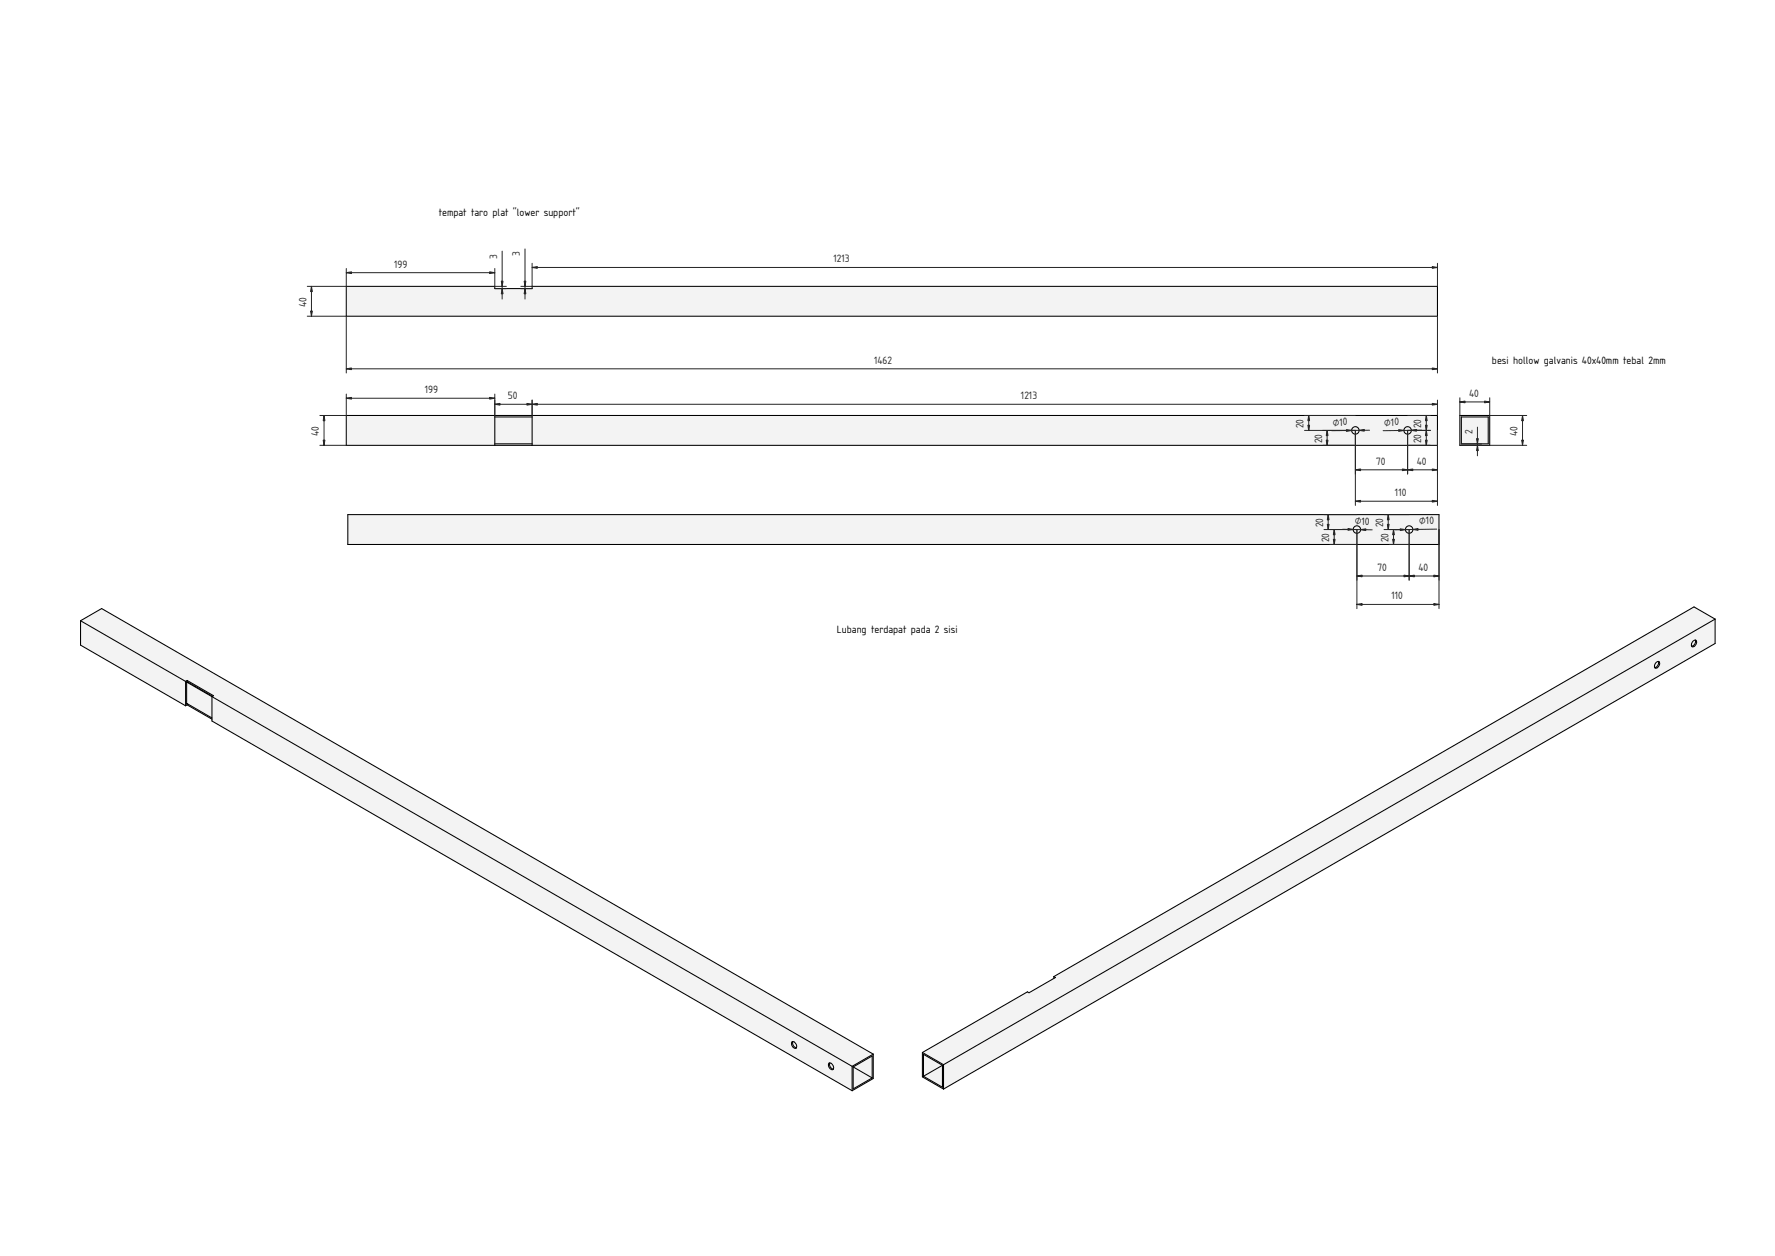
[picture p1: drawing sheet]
<svg xmlns="http://www.w3.org/2000/svg" width="1189mm" height="841mm" viewBox="0 0 1189 841" stroke-linecap="round" stroke-linejoin="round" font-family="sans-serif">
<g fill="#f1f3f5">
<path d="M232 278h731v20h-731z" fill-rule="evenodd"/>
<path d="M356 278h607v20h-607z" fill-rule="evenodd"/>
<path d="M232 278h99v20h-99z" fill-rule="evenodd"/>
<path d="M331 279h25v18h-25z" fill-rule="evenodd"/>
<path d="M331 278h25v1h-25z" fill-rule="evenodd"/>
<path d="M331 297h25v1h-25z" fill-rule="evenodd"/>
<circle cx="943" cy="288" r="2.5"/>
<circle cx="908" cy="288" r="2.5"/>
</g>
<g fill="none" stroke="#000" stroke-width=".7">
<path d="M232 278h731v20h-731zM331 278v20M331 279h25M356 278v20M331 297h25"/>
<circle cx="908" cy="288" r="2.5"/>
<circle cx="943" cy="288" r="2.5"/>
</g>
<g fill="none" stroke="#212529" stroke-width=".67">
<path d="M217 278v20M232 267h99M232 264v14h-18M331 271h632M331 264v14M356 268v10M874 278h34M877 278v10M943 278h15M955 278v20M963 268v10M214 298h18"/>
<path d="M874 288h34v50M886 298h22M889 288v10M917 288h-25M943 298h15M952 288h-26M958 288h-15v29M963 288v50M908 315h55M908 336h55"/>
</g>
<g fill="#212529" stroke="#212529" stroke-width=".67">
<path d="M356 271l4-1v1z"/>
<path d="M959 270l4 1h-4z"/>
<path d="M232 267l3-1v1z"/>
<path d="M328 266l3 1h-3z"/>
<path d="M217 278l1 4h-2z"/>
<path d="M216 295h2l-1 3z"/>
<path d="M937 288h3l-3 1z"/>
<path d="M945 288h4v1z"/>
<path d="M902 288h3l-3 1z"/>
<path d="M910 288h4v1z"/>
<path d="M353 270l3 1h-3z"/>
<path d="M331 271l4-1v1z"/>
<path d="M889 288v4h-1z"/>
<path d="M888 295h1v3z"/>
<path d="M876 285h1v3z"/>
<path d="M877 278v4h-1z"/>
<path d="M955 285h1l-1 3z"/>
<path d="M955 278l1 4h-1z"/>
<path d="M955 288l1 4h-1z"/>
<path d="M955 295h1l-1 3z"/>
<path d="M939 314l4 1h-4z"/>
<path d="M908 315l3-1v1z"/>
<path d="M908 336l3-1v1z"/>
<path d="M959 335l4 1h-4z"/>
<path d="M943 315l3-1v1z"/>
<path d="M959 314l4 1h-4z"/>
</g>
<g fill="#f1f3f5">
<path d="M571 714l13-7v15z"/>
<path d="M571 714l13 8-13 7z"/>
<path d="M54 416l14-9 517 299v16l-14 8-429-247v-1l-17-10-1 1-70-41z" fill-rule="evenodd"/>
<path d="M54 416l14-9 517 299-14 8-429-248h1l-18-10h-1z" fill-rule="evenodd"/>
<path d="M142 466l429 248v16l-429-247z" fill-rule="evenodd"/>
<path d="M54 416l70 40v17l-70-41z" fill-rule="evenodd"/>
<path d="M125 457l17 9v15l-17-10z" fill-rule="evenodd"/>
<path d="M571 714l14-8v16l-14 8z" fill-rule="evenodd"/>
<path d="M571 714l13-7v15l-13 7z" fill-rule="evenodd"/>
<path d="M125 456l18 10h-1l-17-10z" fill-rule="evenodd"/>
<path d="M125 471l17 10v1l-17-10z" fill-rule="evenodd"/>
<path d="M124 456h1v16l-1 1z" fill-rule="evenodd"/>
<path d="M530 698a2.5 2.5 0 0 1 3 1 2.5 2.5 0 0 1 0 3 3 3 0 0 1-3-4z" fill-rule="evenodd"/>
<path d="M555 712a2.5 2.5 0 0 1 3 1 2.5 2.5 0 0 1-1 3 3 3 0 0 1-2-4z" fill-rule="evenodd"/>
<path d="M556 712l2 1a1.9 1.9 0 0 1 0 3l-2-2z" fill-rule="evenodd"/>
<path d="M531 697l2 2a1.9 1.9 0 0 1 0 3l-2-2z" fill-rule="evenodd"/>
<path d="M125 457l17 9z" fill-rule="evenodd"/>
<path d="M530 698l1-1v3l2 2a2.6 2.6 0 0 1-2-1 2.6 2.6 0 0 1-1-3z" fill-rule="evenodd"/>
<path d="M555 712h1v2l2 2a2.6 2.6 0 0 1-3-1 2.6 2.6 0 0 1 0-3z" fill-rule="evenodd"/>
</g>
<g fill="none" stroke="#000" stroke-width=".7">
<path d="M54 416l14-9 517 299M54 416l70 40M54 416v16l70 41M124 456v17M125 457l446 257M125 457v14M125 456h-1M125 456l18 10h-1v17l429 247M125 456h.1M125 456v1M125 456l17 10M125 472l17 10"/>
<path d="M125 472l-1 1M125 471v1M125 471l17 10M530 698a2.5 2.5 0 0 1 3 1 2.5 2.5 0 0 1 0 3 3 3 0 0 1-3-4zM531 697v3l2 2M555 712a2.5 2.5 0 0 1 3 1 2.5 2.5 0 0 1-1 3 3 3 0 0 1-2-4zM556 712v2l2 2M571 714v16M571 714l13-7v15M571 714v15l13-7M571 714l13 8M585 706v16l-14 8"/>
<path d="M585 706l-14 8"/>
</g>
<g fill="#f1f3f5">
<path d="M978 278h20v20h-20z" fill-rule="evenodd"/>
<path d="M979 279h18v18h-18z" fill-rule="evenodd"/>
</g>
<path d="M978 278h20v20h-20zM979 279h18v18h-18z" fill="none" stroke="#000" stroke-width=".7"/>
<path d="M978 269h20M978 266v12M998 266v12h25M1020 278v20M979 298h13M979 297h13M990 286v19M998 298h25" fill="none" stroke="#212529" stroke-width=".67"/>
<g fill="#212529" stroke="#212529" stroke-width=".67">
<path d="M978 269h3v1z"/>
<path d="M994 269h4l-4 1z"/>
<path d="M1020 278v4h-1z"/>
<path d="M1019 295h1v3z"/>
<path d="M989 294h1v3z"/>
<path d="M990 298v4h-1z"/>
</g>
<path d="M232 192h99v1h25v-1h607v20h-731z" fill-rule="evenodd" fill="#f1f3f5"/>
<path d="M232 192h99v1h25v-1h607v20h-731z" fill="none" stroke="#000" stroke-width=".7"/>
<g fill="none" stroke="#212529" stroke-width=".67">
<path d="M232 180v12h-26M331 180v12h8M336 168v32M352 167v33M356 176v16h-7M356 179h607M963 176v16M209 192v20M232 183h99M331 193h8M349 193h7M206 212h26v38"/>
<path d="M963 212v38M232 247h731"/>
</g>
<g fill="#212529" stroke="#212529" stroke-width=".67">
<path d="M336 188h1l-1 4z"/>
<path d="M336 193l1 4h-1z"/>
<path d="M351 188h1v4z"/>
<path d="M352 193v4h-1z"/>
<path d="M232 247l3-1v2z"/>
<path d="M959 246l4 1-4 1z"/>
<path d="M209 192v3h-1z"/>
<path d="M208 208h1v4z"/>
<path d="M232 183l3-1v1z"/>
<path d="M328 182l3 1h-3z"/>
<path d="M356 179h4v1z"/>
<path d="M959 179h4l-4 1z"/>
</g>
<path d="M598 355h.1" fill="none" stroke="#000" stroke-width=".67"/>
<g fill="#f1f3f5">
<path d="M233 345h731v20h-731z" fill-rule="evenodd"/>
<circle cx="944" cy="355" r="2.5"/>
<circle cx="909" cy="355" r="2.5"/>
</g>
<g fill="none" stroke="#000" stroke-width=".7">
<path d="M233 345h731v20h-731z"/>
<circle cx="909" cy="355" r="2.5"/>
<circle cx="944" cy="355" r="2.5"/>
</g>
<g fill="none" stroke="#212529" stroke-width=".67">
<path d="M887 355h22v53M887 345h22M890 345v10M894 355v10M899 354l20 1M927 355h17v33M927 345h17M930 345v10M933 355v10M962 354l-28 1M964 355v53M891 365h18"/>
<path d="M931 365h13M909 386h55M909 405h55"/>
</g>
<g fill="#212529" stroke="#212529" stroke-width=".67">
<path d="M911 355l4-1v1z"/>
<path d="M903 354l3 1h-3z"/>
<path d="M946 355l4-1v1z"/>
<path d="M938 354l3 1h-3z"/>
<path d="M894 355v3h-1z"/>
<path d="M893 361h1v4z"/>
<path d="M889 351h1v4z"/>
<path d="M890 345v3h-1z"/>
<path d="M929 351h1v4z"/>
<path d="M930 345v3h-1z"/>
<path d="M933 355l1 3h-1z"/>
<path d="M933 361h1l-1 4z"/>
<path d="M940 385l4 1h-4z"/>
<path d="M909 386l3-1v1z"/>
<path d="M944 386l3-1v1z"/>
<path d="M960 385l4 1h-4z"/>
<path d="M909 405l3-1v1z"/>
<path d="M960 404l4 1h-4z"/>
</g>
<g fill="#f1f3f5">
<path d="M619 721l12-8v15z"/>
<path d="M619 706l12 7-12 8z"/>
<path d="M706 654l1 1h-1z"/>
<path d="M618 705l70-41 1 1 17-10v-1l429-248 14 9v16l-517 298-14-8z" fill-rule="evenodd"/>
<path d="M632 713l517-298v16l-517 298z" fill-rule="evenodd"/>
<path d="M618 705l70-41 1 1 18-10-1-1 429-248 14 9-517 298z" fill-rule="evenodd"/>
<path d="M618 705l14 8v16l-14-8z" fill-rule="evenodd"/>
<path d="M619 706l12 7v15l-12-7z" fill-rule="evenodd"/>
<path d="M1109 444a1.4 1.4 0 0 1 2-1 1.4 1.4 0 0 1 0 2v1a1.7 1.7 0 0 1-2 1 1.7 1.7 0 0 1 0-3z" fill-rule="evenodd"/>
<path d="M1134 429a1.4 1.4 0 0 1 2 0 1.4 1.4 0 0 1 0 2v1a1.7 1.7 0 0 1-3 1 1.7 1.7 0 0 1 0-3z" fill-rule="evenodd"/>
<path d="M1109 444l1-1a1.2 1.2 0 0 1 1 1 1.2 1.2 0 0 1-1 1 1.7 1.7 0 0 1-2 2z" fill-rule="evenodd"/>
<path d="M1134 429h1a1.2 1.2 0 0 1 1 1 1.2 1.2 0 0 1-1 1 1.7 1.7 0 0 1-2 1z" fill-rule="evenodd"/>
<path d="M1135 429a2.5 2.5 0 0 1 1 3 2.5 2.5 0 0 1-3 1l2-2z" fill-rule="evenodd"/>
<path d="M1111 443a2.5 2.5 0 0 1 0 3 2.5 2.5 0 0 1-3 1l2-2z" fill-rule="evenodd"/>
</g>
<g fill="none" stroke="#000" stroke-width=".7">
<path d="M1149 415v16l-517 298M1149 415l-517 298M1149 415l-14-9-429 248M1134 429a1.4 1.4 0 0 1 2 0 1.4 1.4 0 0 1 0 2v1a1.6 1.6 0 0 1-3 1 1.5 1.5 0 0 1 0-2zM1135 429v2l-2 2M1109 443a1.5 1.5 0 0 1 3 0 1.4 1.4 0 0 1-1 2v1a1.5 1.5 0 0 1-2 1 1.5 1.5 0 0 1-1-2zM1111 443l-1 2-2 2M706 654l1 1-18 10-1-1-70 41M706 654v1M618 705v16l14 8M618 705l14 8M631 713v15l-12-7"/>
<path d="M631 713l-12-7v15M631 713l-12 8M632 713v16"/>
</g>
<g font-size="6.7">
<text x="294" y="145">tempat taro plat &quot;lower support&quot;</text>
<text x="999" y="244">besi hollow galvanis 40x40mm tebal 2mm</text>
<text x="561" y="424">Lubang terdapat pada 2 sisi</text>
</g>
<g font-size="6.7" fill="#212529">
<text x="333" y="173" transform="rotate(-90 333 173)">3</text>
<text x="348" y="172" transform="rotate(-90 348 172)">3</text>
<text x="264" y="179">199</text>
<text x="558" y="176">1213</text>
<text x="205" y="206" transform="rotate(-90 205 206)">40</text>
<text x="585" y="244">1462</text>
<text x="284" y="263">199</text>
<text x="340" y="267">50</text>
<text x="684" y="267">1213</text>
<text x="984" y="266">40</text>
<text x="873" y="287" transform="rotate(-90 873 287)">20</text>
<text x="893" y="285" transform="rotate(-1 893 285)">⌀10</text>
<text x="927" y="285" transform="rotate(-1 927 285)">⌀10</text>
<text x="952" y="287" transform="rotate(-90 952 287)">20</text>
<text x="214" y="292" transform="rotate(-90 214 292)">40</text>
<text x="986" y="291" transform="rotate(-90 986 291)">2</text>
<text x="1016" y="292" transform="rotate(-90 1016 292)">40</text>
<text x="885" y="297" transform="rotate(-90 885 297)">20</text>
<text x="952" y="297" transform="rotate(-90 952 297)">20</text>
<text x="922" y="311">70</text>
<text x="949" y="311">40</text>
<text x="934" y="332">110</text>
<text x="886" y="353" transform="rotate(-90 886 353)">20</text>
<text x="907" y="351" transform="rotate(1 907 351)">⌀10</text>
<text x="926" y="353" transform="rotate(-90 926 353)">20</text>
<text x="951" y="351" transform="rotate(-1 951 351)">⌀10</text>
<text x="890" y="363" transform="rotate(-90 890 363)">20</text>
<text x="930" y="363" transform="rotate(-90 930 363)">20</text>
<text x="923" y="382">70</text>
<text x="950" y="382">40</text>
<text x="932" y="401">110</text>
</g>
</svg>
